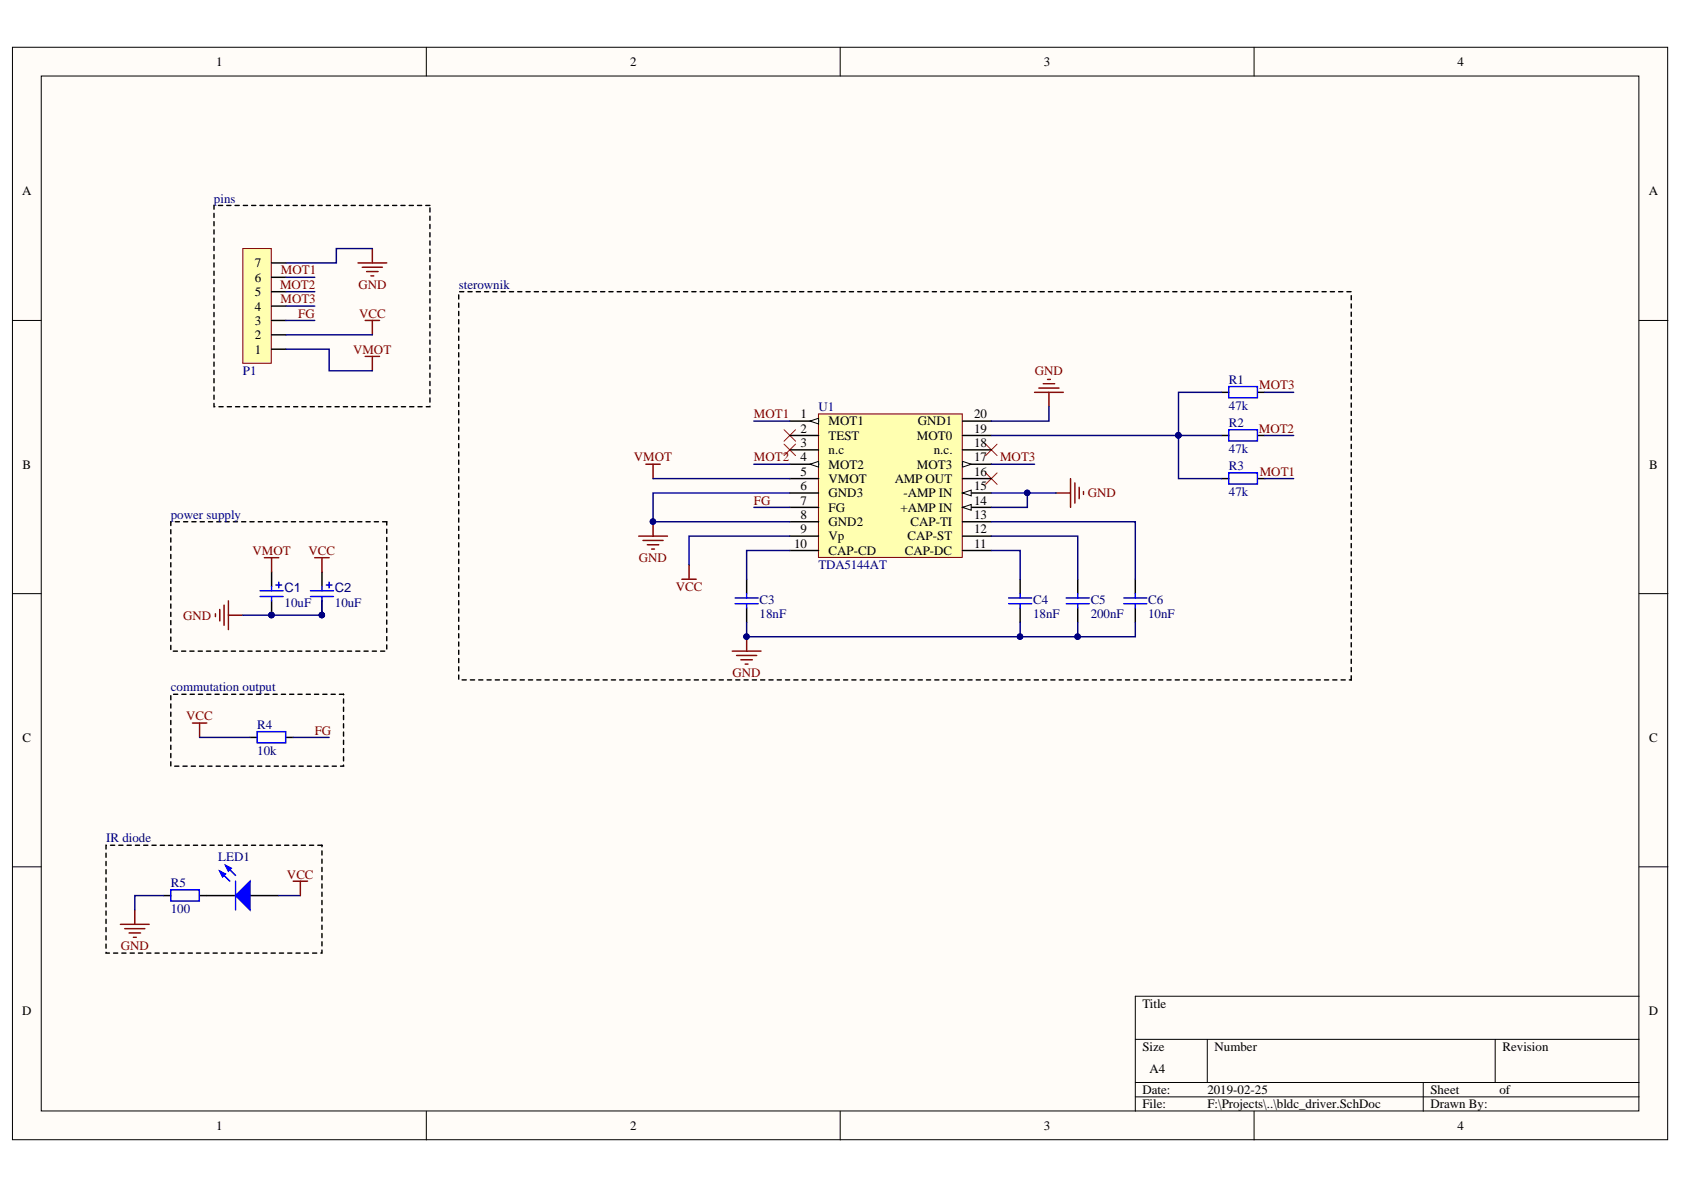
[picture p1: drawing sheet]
# Altium project bldc_driver.PrjPCB
1 sheet, 14 parts. Net scope: global (net labels, ports and power ports of the same name join across sheets).
Board file: bldc_driver.PcbDoc

## Sheet bldc_driver.SchDoc: bldc driver
size A4; DrawnBy: Jakub Wieczorek; Engineer: Jakub Wieczorek; SheetNumber: 1

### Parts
C1  10uF  [Con_SMD_5x5.5]
C2  10uF  [Con_SMD_5x5.5]
C3  value 18nF  [0603_CAP]  (hidden comment: Cap)
C4  value 18nF  [0603_CAP]  (hidden comment: Cap)
C5  value 200nF  [0603_CAP]  (hidden comment: Cap)
C6  value 10nF  [0603_CAP]  (hidden comment: Cap)
LED1  RED  [VSMB2020X01]  (value not drawn)
P1  HDR1X7  [HDR1X7]  (value not drawn)
R1  47k  [0603_RES]
R2  47k  [0603_RES]
R3  47k  [0603_RES]
R4  10k  [0603_RES]
R5  100  [0603_RES]
U1  TDA5144AT  [SO20]

### Blocks framed on the sheet
pins: P1
sterownik: C3-C6 R1-R3 U1
power supply: C1 C2
commutation output: R4
IR diode: LED1 R5

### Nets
GND: C1.2 C2.2 C3.1 C4.1 C5.1 C6.1 P1.7 R5.1 U1.6(GND3) U1.8(GND2) U1.14(+AMP_IN) U1.15(-AMP_IN) U1.20(GND1)
VCC: C2.1 LED1.1(A) P1.2 R4.1 U1.9(Vp)
VMOT: C1.1 P1.1 U1.5(VMOT)
FG: P1.3 R4.2 U1.7(FG)
MOT1: P1.6 R3.2 U1.1(MOT1)
MOT2: P1.5 R2.2 U1.4(MOT2)
MOT3: P1.4 R1.2 U1.17(MOT3)
NetC3_2: C3.2 U1.10(CAP-CD)
NetC4_2: C4.2 U1.11(CAP-DC)
NetC5_2: C5.2 U1.12(CAP-ST)
NetC6_2: C6.2 U1.13(CAP-TI)
NetLED1_2: LED1.2(K) R5.2
NetR1_1: R1.1 R2.1 R3.1 U1.19(MOT0)

Not connected (* = marked no-connect by the designer): U1 2(TEST)* 3(n.c)* 16(AMP_OUT)* 18(n.c.)*
